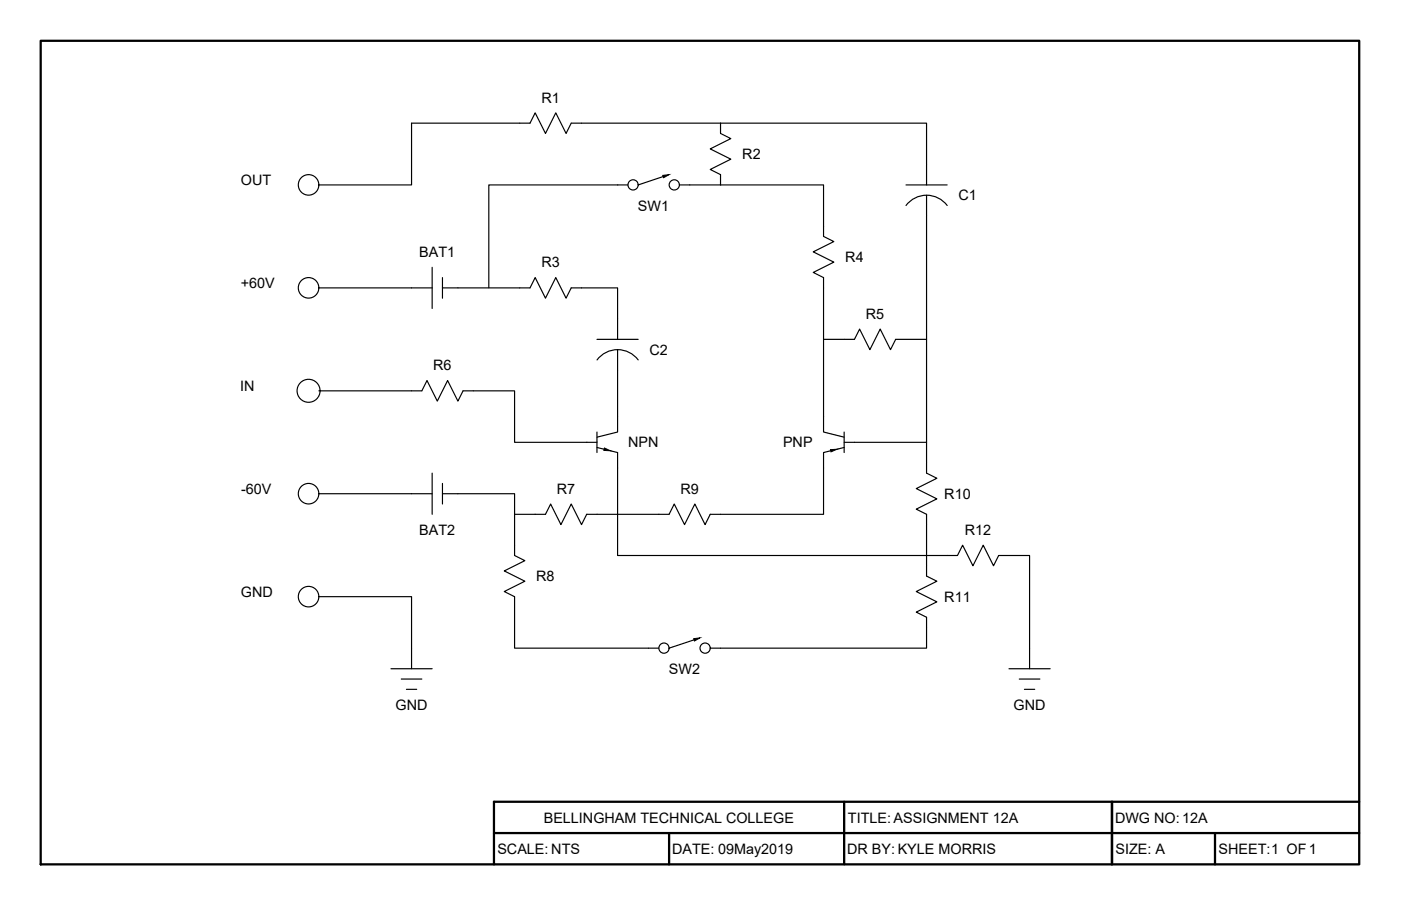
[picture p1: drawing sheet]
<svg xmlns="http://www.w3.org/2000/svg" width="432mm" height="279mm" viewBox="0 0 432 279" stroke-linecap="round" stroke-linejoin="round" font-family="sans-serif">
<!-- layer: TitleBox -->
<path d="M12.5 12.6h406.4v254h-406.4zM152.2 256.9h266.7M206.2 256.9v9.7M260.2 247.3v19.3M342.7 247.3v19.3zM374.5 256.9v9.7M418.9 247.3h-266.7v19.3" fill="none" stroke="#000" stroke-width=".7"/>
<!-- layer: Object -->
<g fill="none" stroke="#000" stroke-width=".36">
<path d="M222.1 38v3.2l3.1 1.5-6.3 3.2 6.3 3.2-6.3 3.2 3.2 1.6v3.1M222.1 38h-46l-1.6 3.2-3.2-6.4-3.2 6.4-3.2-6.4-1.5 3.2h-36.6v19h-28.5M222.1 38h63.5v19M193.5 57h-42.8v31.8M204.4 54.4l-7.7 2.6M209.4 57h12.7M222.1 57h31.7v15.9l3.2 1.6-6.4 3.2 6.4 3.1-6.4 3.2 3.2 1.6v47.6l6.4 1.6M279.2 57h12.7M279.2 63.4a7.9 7.9 0 0 1 12.7 0M285.6 60.2v85.7l3.1 1.6-6.3 3.2 6.3 3.1-6.3 3.2 3.2 1.6v19.1l3.1 1.5-6.3 3.2 6.3 3.2-6.3 3.2 3.2 1.6v9.5h-66.7M98.3 88.8h34.9M133.2 82.4v12.7"/>
<path d="M136.4 88.8h27l1.5-3.2 3.2 6.4 3.2-6.4 3.2 6.4 1.6-3.2h14.2v15.9M136.4 85.6v6.4M184 104.7h12.7M184 111a7.9 7.9 0 0 1 12.7 0M190.3 107.8v25.4l-6.3 1.6M253.8 104.7h9.5l1.6-3.2 3.2 6.3 3.2-6.3 3.2 6.3 1.5-3.1h9.6M98.3 120.5h31.7l1.6-3.1 3.2 6.3 3.2-6.3 3.1 6.3 1.6-3.2h15.9v15.9h25.4M184 133.2v6.4M184 138l2.2 .5M188.1 139l2.2 .6v31.7h104.8l1.6-3.2 3.2 6.4 3.1-6.4 3.2 6.4 1.6-3.2h9.5v34.9M256 139l-2.2 .6v19h-34.9l-1.6 3.2-3.1-6.4-3.2 6.4-3.2-6.4-1.6 3.2h-25.4l-1.6 3.2-3.1-6.4-3.2 6.4-3.2-6.4-1.6 3.2h-9.5M260.2 133.2v6.4"/>
<path d="M260.2 136.4h25.4M260.2 138l-2.2 .5M98.3 152.3h34.9M133.2 145.9v12.7M136.4 152.3h22.2v19l3.2 1.6-6.4 3.2 6.4 3.1-6.4 3.2 3.2 1.6v15.9h44.4M136.4 149.1v6.3M98.3 184h28.5v22.2M213.9 197.3l-7.7 2.6M120.5 206.2h12.7M123.7 209.4h6.3M125.3 212.6h3.1M311 206.2h12.7"/>
<path d="M314.1 209.4h6.4M315.7 212.6h3.2"/>
<circle cx="95.1" cy="57" r="3.2"/>
<circle cx="195.1" cy="57" r="1.58"/>
<circle cx="207.8" cy="57" r="1.58"/>
<circle cx="95.1" cy="88.8" r="3.2"/>
<circle cx="95.1" cy="120.5" r="3.5"/>
<circle cx="95.1" cy="152.2" r="3.2"/>
<circle cx="95.1" cy="184" r="3.2"/>
<circle cx="204.6" cy="199.9" r="1.58"/>
<circle cx="217.3" cy="199.9" r="1.58"/>
</g>
<path d="M204.3 54.1l1.9-.2-1.7 .9zM186.3 138.2l1.8 .8-2-.1zM256 138.7l2-.2-1.9 .8zM213.8 197l1.9-.3-1.7 1z" fill="#000" stroke="#000" stroke-width=".31"/>
<g font-size="4.4">
<text x="166.9" y="31.6">R1</text>
<text x="228.8" y="49.1">R2</text>
<text x="74.2" y="57.1">OUT</text>
<text x="196.6" y="65">SW1</text>
<text x="295.4" y="61.8">C1</text>
<text x="129.2" y="79.3">BAT1</text>
<text x="166.9" y="82.4">R3</text>
<text x="260.5" y="80.8">R4</text>
<text x="74.2" y="88.8">+60V</text>
<text x="266.9" y="98.3">R5</text>
<text x="200.2" y="109.4">C2</text>
<text x="133.5" y="114.2">R6</text>
<text x="74" y="120.5">IN</text>
<text x="193.6" y="138">NPN</text>
<text x="241.3" y="138">PNP</text>
<text x="74.3" y="152.3">-60V</text>
<text x="171.6" y="152.3">R7</text>
<text x="209.7" y="152.3">R9</text>
<text x="291" y="153.8">R10</text>
<text x="129.2" y="165">BAT2</text>
<text x="297.4" y="165">R12</text>
<text x="165.3" y="179.2">R8</text>
<text x="74.2" y="184.1">GND</text>
<text x="291" y="185.6">R11</text>
<text x="206.2" y="207.8">SW2</text>
<text x="121.9" y="218.9">GND</text>
<text x="312.4" y="218.9">GND</text>
<text x="167.6" y="253.7">BELLINGHAM TECHNICAL COLLEGE</text>
<text x="261.4" y="253.9">TITLE:ASSIGNMENT 12A</text>
<text x="343.7" y="253.8">DWG NO:12A</text>
<text x="153.3" y="263.5">SCALE: NTS</text>
<text x="207.1" y="263.5">DATE: 09May2019</text>
<text x="261.1" y="263.5">DR BY: KYLE MORRIS</text>
<text x="343.8" y="263.5">SIZE: A</text>
<text x="375.6" y="263.5">SHEET:1 OF1</text>
</g>
</svg>
